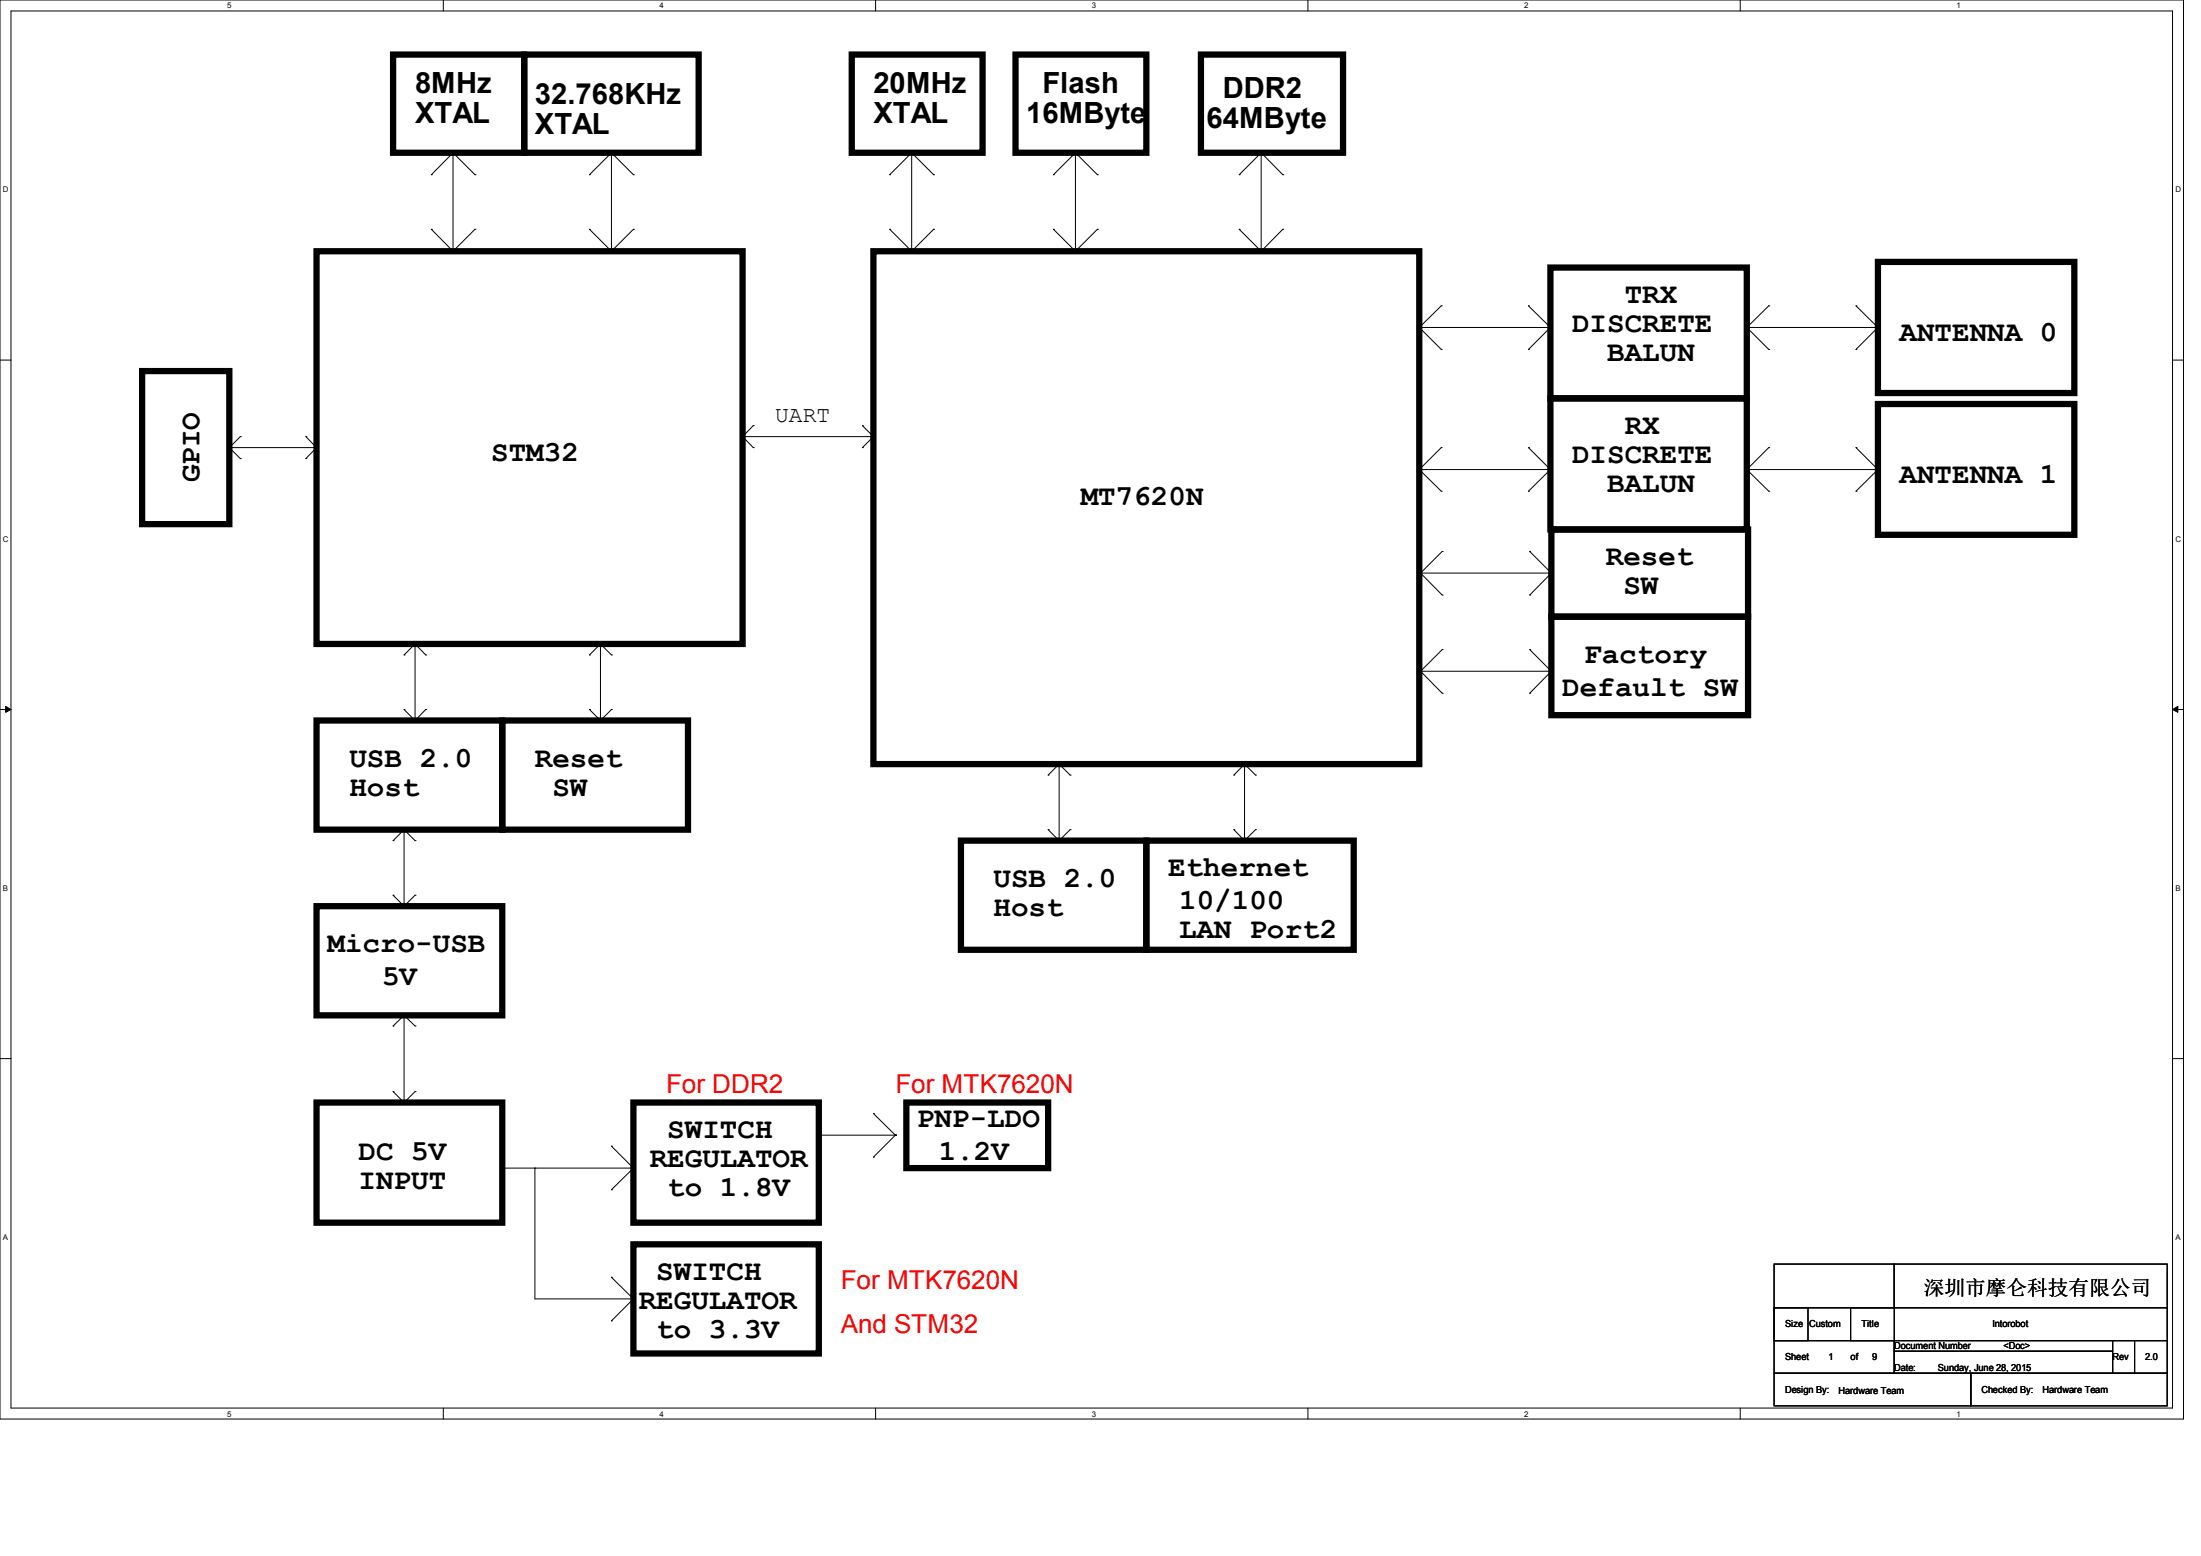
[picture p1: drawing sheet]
<svg xmlns="http://www.w3.org/2000/svg" width="297mm" height="210mm" viewBox="0 0 297 210" stroke-linecap="round" stroke-linejoin="round" font-family="sans-serif">
<path d="M0 0h294.6v191.5h-294.6zM1.5 1.5h291.7v188.5h-291.7z" fill="none" stroke="#000" stroke-width=".13"/>
<g fill="#fff">
<path d="M30.6 .2h.6v1.2h-.6z"/>
<path d="M30.6 190.2h.6v1.2h-.6z"/>
</g>
<path d="M59.8 0v1.5M59.8 190v1.5" fill="none" stroke="#000" stroke-width=".13"/>
<g fill="#fff">
<path d="M89 .2h.6v1.2h-.6z"/>
<path d="M89 190.2h.6v1.2h-.6z"/>
</g>
<path d="M118.2 0v1.5M118.2 190v1.5" fill="none" stroke="#000" stroke-width=".13"/>
<g fill="#fff">
<path d="M147.3 .2h.6v1.2h-.6z"/>
<path d="M147.3 190.2h.6v1.2h-.6z"/>
</g>
<path d="M176.5 0v1.5M176.5 190v1.5" fill="none" stroke="#000" stroke-width=".13"/>
<g fill="#fff">
<path d="M205.7 .2h.5v1.2h-.5z"/>
<path d="M205.7 190.2h.5v1.2h-.5z"/>
</g>
<path d="M234.8 0v1.5M234.8 190v1.5" fill="none" stroke="#000" stroke-width=".13"/>
<g fill="#fff">
<path d="M264 .2h.6v1.2h-.6z"/>
<path d="M264 190.2h.6v1.2h-.6z"/>
<path d="M.4 25h.7v1.2h-.7z"/>
<path d="M293.5 25h.8v1.2h-.8z"/>
<path d="M.4 72.1h.7v1.2h-.7z"/>
<path d="M293.5 72.1h.8v1.2h-.8z"/>
</g>
<path d="M0 48.6h1.5M293.2 48.6h1.4" fill="none" stroke="#000" stroke-width=".13"/>
<g fill="#fff">
<path d="M.4 119.3h.7v1.2h-.7z"/>
<path d="M293.5 119.3h.8v1.2h-.8z"/>
</g>
<path d="M0 95.8h1.5M293.2 95.8h1.4" fill="none" stroke="#000" stroke-width=".13"/>
<path d="M.8 95.3l.7 .5-.7 .3zM293.2 95.8l.7-.5v.8z" fill="#000" stroke="#000" stroke-width=".13"/>
<g fill="#fff">
<path d="M.4 166.4h.7v1.2h-.7z"/>
<path d="M293.5 166.4h.8v1.2h-.8z"/>
</g>
<g fill="none" stroke="#000" stroke-width=".13">
<path d="M58.2 30.9h.1M58.2 23.6h.1M58.2 30.9l2.9 3M61.1 20.6h.1M61.1 20.6v13.3M61.1 20.6l-2.9 3M61.1 20.6l3 3M64.1 30.9h.1M64.1 23.6h.1M64.1 30.9l-3 3M79.5 30.9h.1M79.5 23.6h.1"/>
<path d="M79.5 30.9l3 3M82.5 20.6h.1M82.5 20.6v13.3M82.5 20.6l-3 3M82.5 20.6l3 3M85.5 30.9h.1M85.5 23.6h.1M85.5 30.9l-3 3M120.1 30.9h.1M120.1 23.6h.1M120.1 30.9l2.9 3M123 20.6h.1"/>
<path d="M123 20.6v13.3M123 20.6l-2.9 3M123 20.6l3 3M126 30.9h.1M126 23.6h.1M126 30.9l-3 3M142.2 30.9h.1M142.2 23.6h.1M142.2 30.9l2.9 3M145.1 20.6h.1M145.1 20.6v13.3M145.1 20.6l-2.9 3"/>
<path d="M145.1 20.6l3 3M148.1 30.9h.1M148.1 23.6h.1M148.1 30.9l-3 3M167.2 30.9h.1M167.2 23.6h.1M167.2 30.9l3 3M170.2 20.6h.1M170.2 20.6v13.3M170.2 20.6l-3 3M170.2 20.6l2.9 3M173.1 30.9h.1"/>
<path d="M173.1 23.6h.1M173.1 30.9l-2.9 3M32.4 58.9h.1M32.4 58.9l-1.5 1.5M41.3 58.9h.1M41.3 58.9l1.4 1.5M100.2 58.9h.1M100.2 58.9h17.7M100.2 58.9l1.4 1.5M101.6 57.4h.1M101.6 57.4l-1.4 1.5M116.4 57.4h.1"/>
<path d="M116.4 57.4l1.5 1.5M117.9 58.9l-1.5 1.5M191.5 44.2h17.7M191.5 44.2l3 3M194.5 47.2h.1M194.5 41.3h.1M194.5 41.3l-3 2.9M206.2 41.3h.1M206.2 47.2h.1M206.2 41.3l3 2.9M209.2 44.2h.1M209.2 44.2l-3 3"/>
<path d="M235.7 44.2h17.7M235.7 44.2l3 3M238.7 47.2h.1M238.7 41.3h.1M238.7 41.3l-3 2.9M250.4 41.3h.1M250.4 47.2h.1M250.4 41.3l3 2.9M253.4 44.2h.1M253.4 44.2l-3 3M30.9 60.4h.1M30.9 60.4h11.8"/>
<path d="M30.9 60.4l1.5 1.5M32.4 61.9h.1M41.3 61.9h.1M42.7 60.4l-1.4 1.5M101.6 60.4h.1M116.4 60.4h.1M191.5 63.4h17.7M191.5 63.4l3 2.9M191.7 77.3h17.6M191.7 77.3l2.9 3M194.5 66.3h.1M194.5 60.4h.1"/>
<path d="M194.5 60.4l-3 3M194.6 74.4h.1M194.6 74.4l-2.9 2.9M206.2 60.4h.1M206.2 66.3h.1M206.2 60.4l3 3M206.4 74.4h.1M206.4 74.4l2.9 2.9M209.2 63.4h.1M209.2 63.4l-3 2.9M209.3 77.3h.1M209.3 77.3l-2.9 3"/>
<path d="M235.7 63.4h17.7M235.7 63.4l3 2.9M238.7 66.3h.1M238.7 60.4h.1M238.7 60.4l-3 3M250.4 60.4h.1M250.4 66.3h.1M250.4 60.4l3 3M253.4 63.4h.1M253.4 63.4l-3 2.9M54.5 95.8h.1M54.5 88.4h.1"/>
<path d="M54.5 95.8l1.5 1.4M56 86.9h.1M56 86.9v10.3M56 86.9l-1.5 1.5M56 86.9l1.4 1.5M57.4 95.8h.1M57.4 88.4h.1M57.4 95.8l-1.4 1.4M79.5 95.8h.1M79.5 88.4h.1M79.5 95.8l1.5 1.4M81 86.9h.1"/>
<path d="M81 86.9v10.3M81 86.9l-1.5 1.5M81 86.9l1.5 1.5M82.5 95.8h.1M82.5 88.4h.1M82.5 95.8l-1.5 1.4M191.7 90.6h17.6M191.7 90.6l2.9 3M194.6 80.3h.1M194.6 93.6h.1M194.6 87.7h.1M194.6 87.7l-2.9 2.9"/>
<path d="M206.4 80.3h.1M206.4 87.7h.1M206.4 93.6h.1M206.4 87.7l2.9 2.9M209.3 90.6h.1M209.3 90.6l-2.9 3M53 113.5h.1M54.5 112h.1M54.5 112v10.3M54.5 112l-1.5 1.5M54.5 112l1.5 1.5M56 113.5h.1"/>
<path d="M141.4 112h.1M141.4 104.6h.1M141.4 112l1.5 1.5M142.9 103.1h.1M142.9 103.1v10.4M142.9 103.1l-1.5 1.5M142.9 103.1l1.5 1.5M144.4 112h.1M144.4 104.6h.1M144.4 112l-1.5 1.5M166.5 112h.1M166.5 104.6h.1"/>
<path d="M166.5 112l1.4 1.5M167.9 103.1h.1M167.9 103.1v10.4M167.9 103.1l-1.4 1.5M167.9 103.1l1.5 1.5M169.4 112h.1M169.4 104.6h.1M169.4 112l-1.5 1.5M53 120.8h.1M53 138.5h.1M53 120.8l1.5 1.5M54.5 137h.1"/>
<path d="M54.5 137v11.8M54.5 137l-1.5 1.5M54.5 137l1.5 1.5M56 120.8h.1M56 138.5h.1M56 120.8l-1.5 1.5M0 142.9h1.5M53 147.3h.1M53 147.3l1.5 1.5M56 147.3h.1M56 147.3l-1.5 1.5M67.8 157.6h17.7"/>
<path d="M72.2 157.6h.1M72.2 157.6v17.7h13.3M82.5 154.7h.1M82.5 154.7l3 2.9M85.5 157.6h.1M85.5 157.6l-3 3M110.5 153.2h10.3M117.9 156.2h.1M117.9 150.3h.1M117.9 150.3l2.9 2.9M120.8 153.2h.1M120.8 153.2l-2.9 3"/>
<path d="M293.2 142.9h1.4M82.5 160.6h.1M82.5 172.4h.1M82.5 178.3h.1M82.5 172.4l3 2.9M85.5 175.3h.1M85.5 175.3l-3 3M239.4 176.5h53v4.4h-53zM239.4 176.5h4.6v4.4h-4.6zM239.4 170.6h16.2v5.9h-16.2zM249.7 176.5h5.9v4.4h-5.9zM255.6 170.6h36.8v5.9h-36.8z"/>
<path d="M239.4 185.3h26.5v4.4h-26.5zM239.4 180.9h16.2v4.4h-16.2zM255.6 180.9h29.5v1.5h-29.5zM255.6 182.4h29.5v2.9h-29.5zM265.9 185.3h26.5v4.4h-26.5zM285.1 180.9h2.9v4.4h-2.9zM288 180.9h4.4v4.4h-4.4z"/>
</g>
<g fill="none" stroke="#000" stroke-width=".85">
<path d="M53 7.4h17.7v13.2h-17.7zM70.7 7.4h23.6v13.2h-23.6zM114.9 7.4h17.7v13.2h-17.7zM137 7.4h17.7v13.2h-17.7zM162.1 7.4h19.1v13.2h-19.1zM42.7 33.9h57.5v53h-57.5zM117.9 33.9h73.6v69.2h-73.6zM209.2 36.1h26.5v17.7h-26.5zM253.4 35.3h26.5v17.7h-26.5zM19.2 50.1h11.7v20.6h-11.7zM209.2 53.8h26.5v17.7h-26.5zM253.4 54.5h26.5v17.7h-26.5z"/>
<path d="M209.3 71.5h26.6v11.7h-26.6zM42.7 97.2h25.1v14.8h-25.1zM67.8 97.2h25v14.8h-25zM209.3 83.2h26.6v13.3h-26.6zM129.7 113.5h25v14.7h-25zM154.7 113.5h28v14.7h-28zM42.7 122.3h25.1v14.7h-25.1zM42.7 148.8h25.1v16.2h-25.1zM85.5 148.8h25v16.2h-25zM122.3 148.8h19.1v8.8h-19.1zM85.5 167.9h25v14.8h-25z"/>
</g>
<g font-size="3.9">
<text x="56" y="12.5">8MHz</text>
<text x="56" y="16.6">XTAL</text>
<text x="72.2" y="14">32.768KHz</text>
<text x="117.9" y="12.5">20MHz</text>
<text x="117.9" y="16.6">XTAL</text>
<text x="138.5" y="16.6">16MByte</text>
<text x="140.7" y="12.5">Flash</text>
<text x="162.8" y="17.3">64MByte</text>
<text x="165" y="13.2">DDR2</text>
<text x="72.2" y="18.1">XTAL</text>
<text x="219.2" y="40.9">TRX</text>
<text x="212.1" y="44.8">DISCRETE</text>
<text x="256.3" y="46">ANTENNA 0</text>
<text x="216.9" y="48.8">BALUN</text>
<text x="219.2" y="58.5">RX</text>
<text x="26.9" y="65.1" transform="rotate(-90 26.9 65.1)">GPIO</text>
<text x="66.3" y="62.2">STM32</text>
<text x="212.1" y="62.5">DISCRETE</text>
<text x="256.3" y="65.2">ANTENNA 1</text>
<text x="145.8" y="68.1">MT7620N</text>
<text x="216.9" y="66.4">BALUN</text>
<text x="216.7" y="76.2">Reset</text>
<text x="219.1" y="80.2">SW</text>
<text x="213.8" y="89.5">Factory</text>
<text x="210.8" y="93.9">Default SW</text>
<text x="47.2" y="103.5">USB 2.0</text>
<text x="47.2" y="107.4">Host</text>
<text x="72.2" y="103.5">Reset</text>
<text x="74.5" y="107.4">SW</text>
<text x="134.1" y="119.7">USB 2.0</text>
<text x="157.6" y="118.2">Ethernet</text>
<text x="134.1" y="123.6">Host</text>
<text x="159.1" y="122.6">10/100</text>
<text x="44.2" y="128.5">Micro-USB</text>
<text x="159.1" y="126.6">LAN Port2</text>
<text x="51.6" y="133">5V</text>
<text x="90" y="153.6">SWITCH</text>
<text x="123.7" y="152.1">PNP-LDO</text>
<text x="48.4" y="156.5">DC 5V</text>
<text x="48.4" y="160.4">INPUT</text>
<text x="87.7" y="157.5">REGULATOR</text>
<text x="90" y="161.5">to 1.8V</text>
<text x="126.7" y="156.5">1.2V</text>
<text x="88.6" y="172.7">SWITCH</text>
<text x="86.2" y="176.7">REGULATOR</text>
<text x="88.6" y="180.6">to 3.3V</text>
</g>
<g font-size="3.5" fill="#f00">
<text x="89.9" y="147.5">For DDR2</text>
<text x="120.8" y="147.5">For MTK7620N</text>
<text x="113.4" y="174">For MTK7620N</text>
<text x="113.4" y="179.9">And STM32</text>
</g>
<text font-size="3.1" x="104.6" y="57">UART</text>
<text font-size="2.8" x="259.6" y="174.8">深圳市摩仑科技有限公司</text>
<g font-size="1.3">
<text x="240.9" y="179.2">Size</text>
<text x="244.1" y="179.2">Custom</text>
<text x="251.2" y="179.2">Title</text>
<text x="268.8" y="179.2">Intorobot</text>
<text x="240.9" y="183.6">Sheet</text>
<text x="246.8" y="183.6">1</text>
<text x="249.7" y="183.6">of</text>
<text x="252.6" y="183.6">9</text>
<text x="255.6" y="182.1">Document Number</text>
<text x="255.6" y="185">Date:</text>
<text x="261.5" y="185">Sunday, June 28, 2015</text>
<text x="270.3" y="182.1">&lt;Doc&gt;</text>
<text x="285.1" y="183.6">Rev</text>
<text x="289.5" y="183.6">2.0</text>
<text x="240.9" y="188">Design By:</text>
<text x="248.1" y="188.1">Hardware Team</text>
<text x="267.4" y="188">Checked By:</text>
<text x="275.6" y="188">Hardware Team</text>
</g>
<g font-size="1.1">
<text x="30.7" y="1.1">5</text>
<text x="89" y="1.1">4</text>
<text x="147.3" y="1.1">3</text>
<text x="205.7" y="1.1">2</text>
<text x="264" y="1.1">1</text>
<text x=".4" y="26">D</text>
<text x="293.6" y="26">D</text>
<text x=".4" y="73.1">C</text>
<text x="293.6" y="73.1">C</text>
<text x=".4" y="120.3">B</text>
<text x="293.6" y="120.3">B</text>
<text x=".4" y="167.4">A</text>
<text x="293.6" y="167.4">A</text>
<text x="30.7" y="191.2">5</text>
<text x="89" y="191.2">4</text>
<text x="147.3" y="191.2">3</text>
<text x="205.7" y="191.2">2</text>
<text x="264" y="191.2">1</text>
</g>
</svg>
